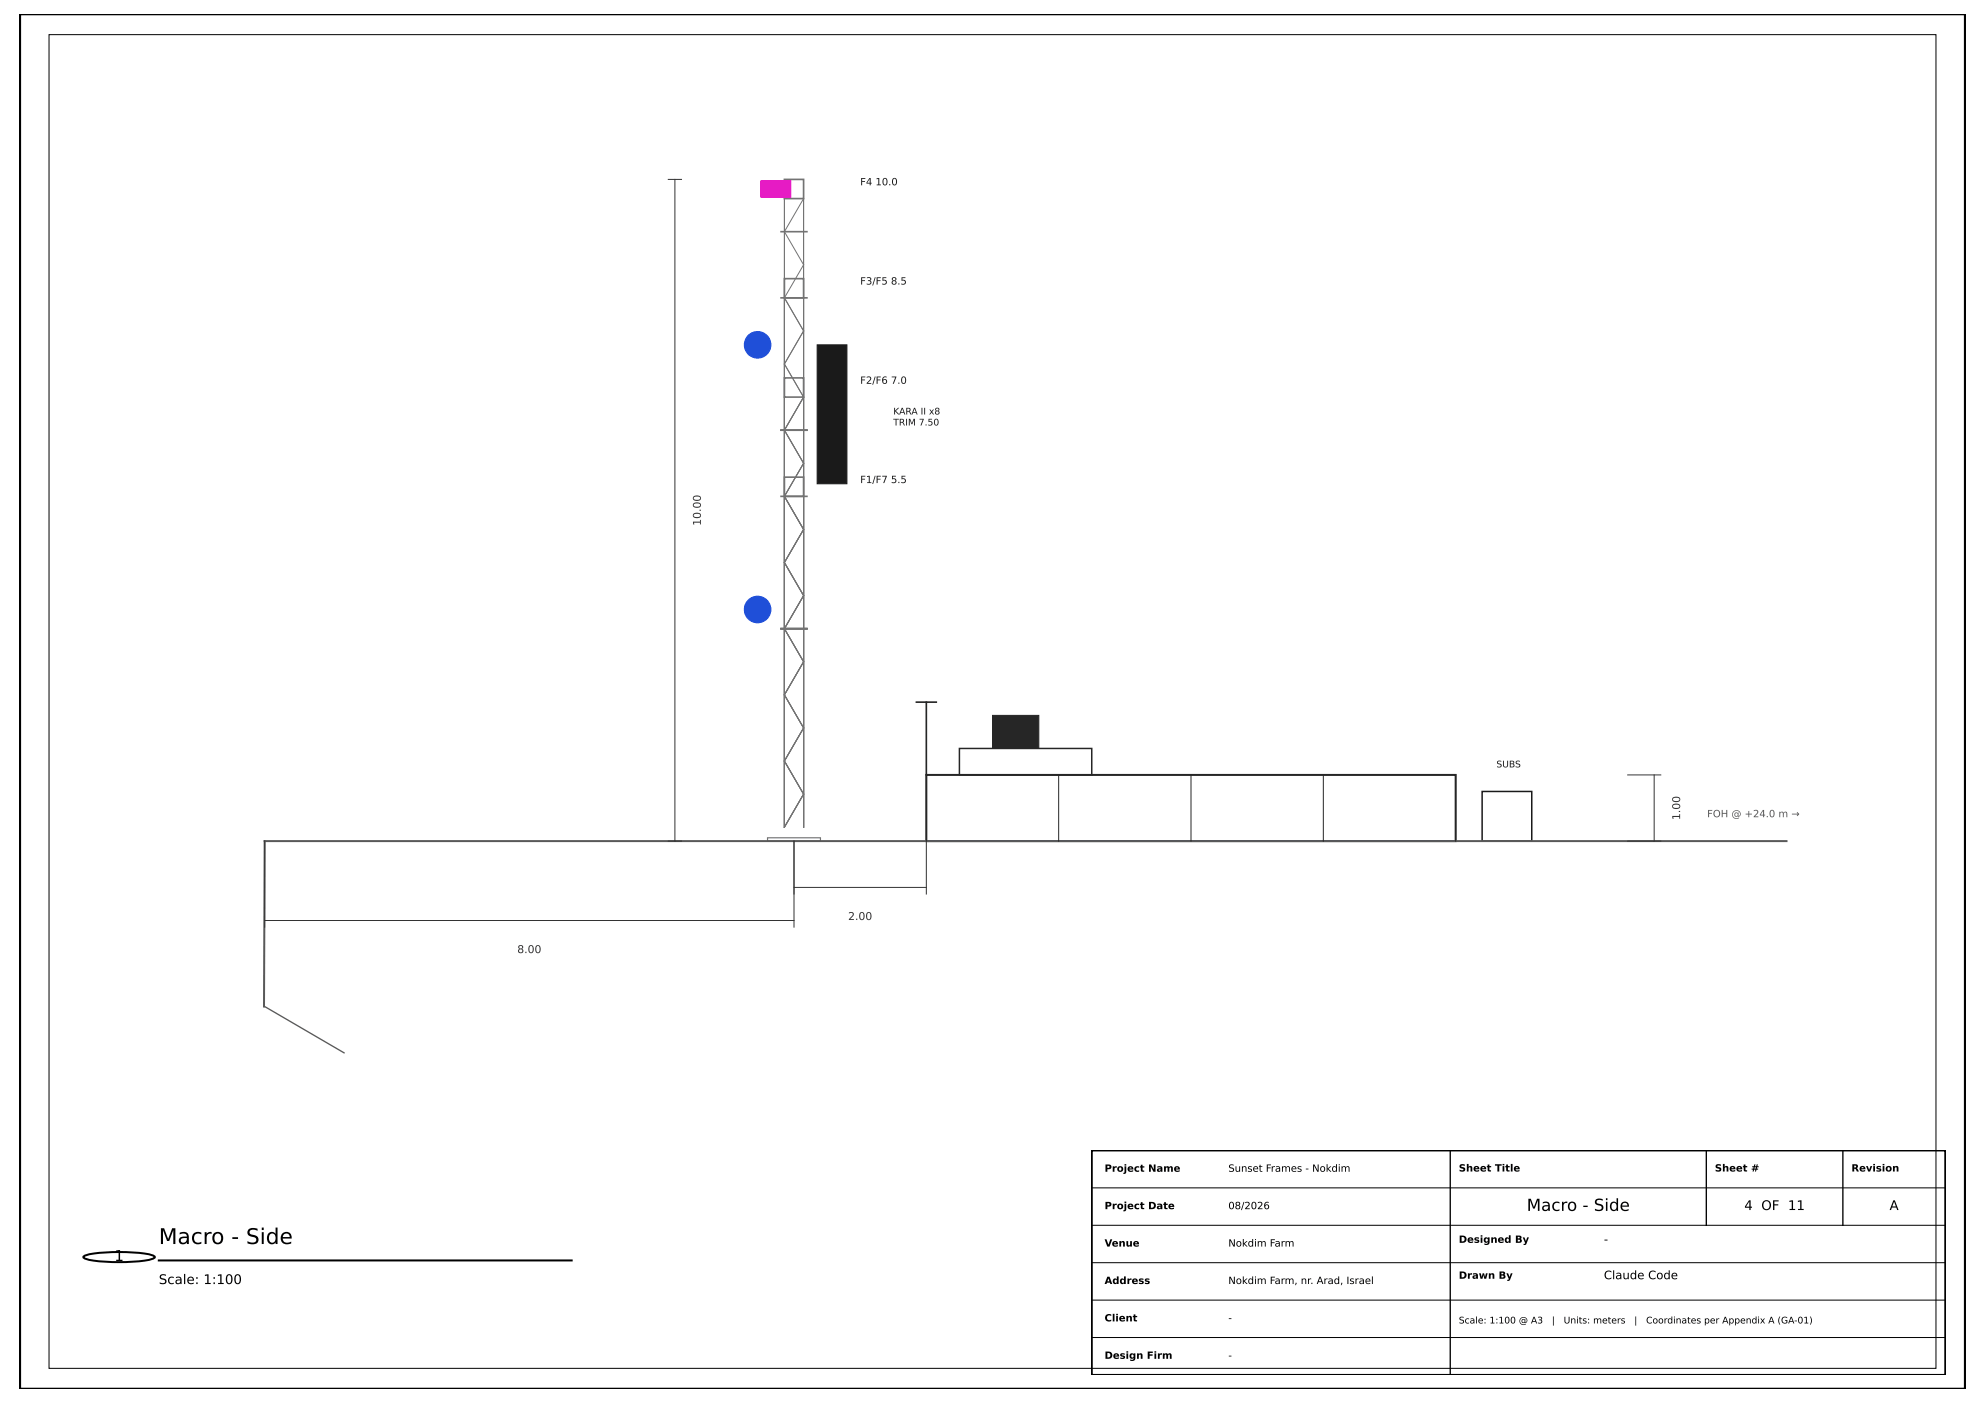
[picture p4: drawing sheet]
<svg xmlns="http://www.w3.org/2000/svg" width="420mm" height="297mm" viewBox="0 0 420 297" stroke-linecap="round" stroke-linejoin="round" font-family="sans-serif">
<path d="M4.2 3h411.7v291h-411.7z" fill="none" stroke="#000" stroke-width=".53"/>
<path d="M10.4 7.3h399.3v282.3h-399.3zM231.1 259.3h180.6M231.1 251.4h180.6M231.1 275.2h180.6M231.1 267.2h180.6M231.1 283.1h180.6" fill="none" stroke="#000" stroke-width=".21"/>
<path d="M166 38h4.1v4h-4.1zM165.3 49h5.5M166 59h4.1v4h-4.1zM165.3 63h5.5M166 80h4.1v4h-4.1zM165.3 91h5.5M165.3 105h5.5M166 101h4.1v4h-4.1zM165.3 133.1h5.5" fill="none" stroke="#737373" stroke-width=".35"/>
<path d="M166 42v133.1M170.1 42v133.1M162.4 177.3h11.2v.7h-11.2z" fill="none" stroke="#737373" stroke-width=".25"/>
<path d="M172.9 73h6.3v29.4h-6.3z" fill="#1a1a1a" stroke="#1a1a1a" stroke-width=".21"/>
<g fill="#1f4fd8" stroke="#1f4fd8" stroke-width=".25">
<circle cx="160.3" cy="129" r="2.8"/>
<circle cx="160.3" cy="73" r="2.8"/>
</g>
<path d="M161 38.2h6.3v3.6h-6.3z" fill="#e619c3" stroke="#e619c3" stroke-width=".25"/>
<path d="M196.1 164h112v14h-112z" fill="none" stroke="#262626" stroke-width=".42"/>
<path d="M203.1 158.4h28v5.6h-28z" fill="none" stroke="#262626" stroke-width=".32"/>
<path d="M210.1 151.4h9.8v7h-9.8z" fill="#262626" stroke="#262626" stroke-width=".21"/>
<path d="M313.7 167.5h10.5v10.5h-10.5z" fill="none" stroke="#1a1a1a" stroke-width=".32"/>
<path d="M378.1 178h-322.1l-.1 35" fill="none" stroke="#595959" stroke-width=".42"/>
<path d="M56 213l16.8 9.8" fill="none" stroke="#595959" stroke-width=".28"/>
<path d="M170.1 42l-4.1 7 4.1 7-4.1 7 4.1 7-4.1 7 4.1 7-4.1 7 4.1 7-4.1 7 4.1 7-4.1 7.1 4.1 7-4.1 7 4.1 7-4.1 7 4.1 7-4.1 7 4.1 7-4.1 7" fill="none" stroke="#737373" stroke-width=".21"/>
<path d="M196.1 164v14M224.1 164v14M252.1 164v14M280.1 164v14M308.1 164v14" fill="none" stroke="#262626" stroke-width=".21"/>
<path d="M194 148.6h4.2M196.1 148.6v15.4" fill="none" stroke="#262626" stroke-width=".35"/>
<path d="M141.4 38h2.8M142.8 38v140M56 178v18.2M141.4 178h2.8M168 178v18.2M196.1 178v11.2M344.5 178h7M344.5 164h7M350.1 164v14M56 194.8h112M168 187.8h28.1" fill="none" stroke="#333" stroke-width=".21"/>
<path d="M231.1 243.5h180.6v47.5h-180.6zM17.7 265.9a20.1 20.1 0 0 1 7.5-.9h1.7a17.3 17.3 0 0 1 5.8 .9l.1 .1a4.2 4.2 0 0 1-2.9 .9 37.2 37.2 0 0 1-11.9-.5l-.4-.4zM33.6 266.8h87.4" fill="none" stroke="#000" stroke-width=".42"/>
<path d="M306.9 243.5v47.5M361.1 243.5v15.8M390 243.5v15.8" fill="none" stroke="#000" stroke-width=".28"/>
<text font-size="4.6" x="33.6" y="263.3">Macro - Side</text>
<text font-size="3.5" x="323.1" y="256.3">Macro - Side</text>
<text font-size="3.2" x="24.2" y="266.9">1</text>
<g font-size="2.8">
<text x="369.2" y="256.1">4 OF 11</text>
<text x="399.9" y="256.1">A</text>
<text x="33.6" y="271.8">Scale: 1:100</text>
</g>
<g font-size="2.5">
<text x="339.5" y="263.1">-</text>
<text x="339.5" y="270.7">Claude Code</text>
</g>
<g font-size="2.3" fill="#333">
<text x="148.3" y="111.3" transform="rotate(-90 148.3 111.3)">10.00</text>
<text x="355.6" y="173.6" transform="rotate(-90 355.6 173.6)">1.00</text>
<text x="179.5" y="194.7">2.00</text>
<text x="109.5" y="201.7">8.00</text>
</g>
<g font-size="2.1" fill="#1a1a1a">
<text x="182.1" y="39.2">F4 10.0</text>
<text x="182.1" y="60.2">F3/F5 8.5</text>
<text x="182.1" y="81.2">F2/F6 7.0</text>
<text x="182.1" y="102.2">F1/F7 5.5</text>
</g>
<text font-size="2.1" fill="#595959" x="361.3" y="173">FOH @ +24.0 m →</text>
<g font-size="2.1">
<text x="233.8" y="248">Project Name</text>
<text x="260" y="248">Sunset Frames - Nokdim</text>
<text x="308.7" y="247.9">Sheet Title</text>
<text x="362.9" y="247.9">Sheet #</text>
<text x="391.8" y="247.9">Revision</text>
<text x="233.8" y="255.9">Project Date</text>
<text x="260" y="255.9">08/2026</text>
<text x="233.8" y="263.8">Venue</text>
<text x="260" y="263.8">Nokdim Farm</text>
<text x="308.7" y="263">Designed By</text>
<text x="233.8" y="271.7">Address</text>
<text x="260" y="271.7">Nokdim Farm, nr. Arad, Israel</text>
<text x="308.7" y="270.6">Drawn By</text>
<text x="233.8" y="279.7">Client</text>
<text x="260" y="279.7">-</text>
<text x="233.8" y="287.6">Design Firm</text>
<text x="260" y="287.6">-</text>
</g>
<g font-size="1.9" fill="#1a1a1a">
<text x="189.1" y="87.7">KARA II x8</text>
<text x="189.1" y="90.1">TRIM 7.50</text>
<text x="316.7" y="162.4">SUBS</text>
</g>
<g font-size="1.9">
<text x="308.7" y="280.1">Scale: 1:100 @ A3</text>
<text x="328.4" y="280.1">|</text>
<text x="330.9" y="280.1">Units: meters</text>
<text x="345.9" y="280.1">|</text>
<text x="348.4" y="280.1">Coordinates per Appendix A (GA-01)</text>
</g>
</svg>
